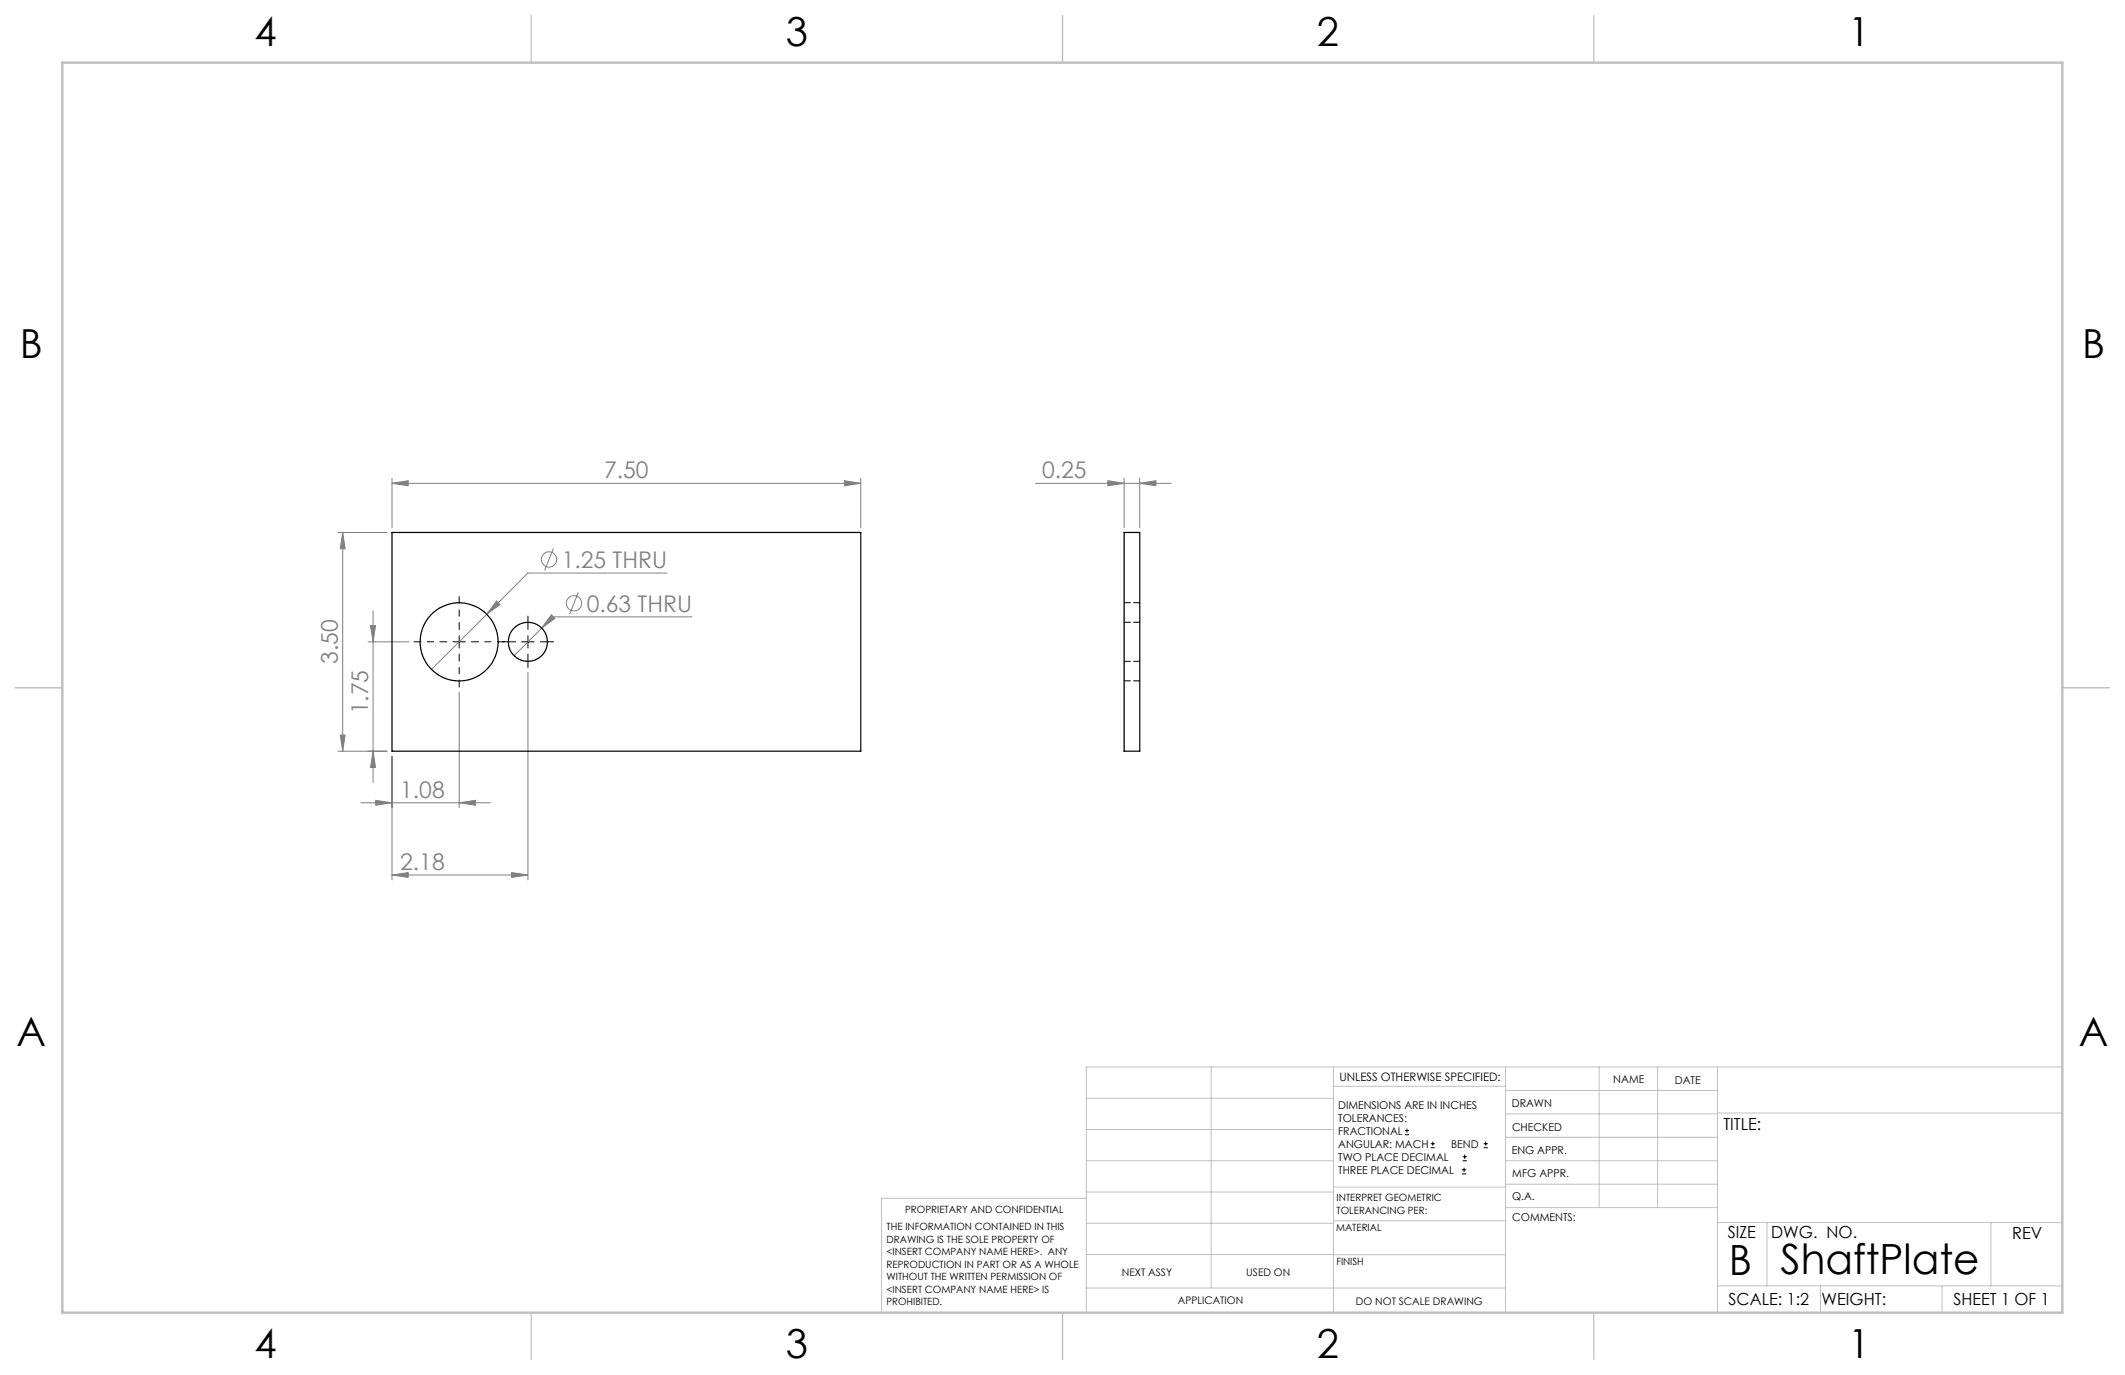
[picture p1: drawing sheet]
<svg xmlns="http://www.w3.org/2000/svg" width="432mm" height="279mm" viewBox="0 0 432 279" stroke-linecap="round" stroke-linejoin="round" font-family="sans-serif">
<g fill="none" stroke="#808080" stroke-width=".2">
<path d="M79.7 98.2l3.2-.5v1zM79.7 97.2v10M79.7 98.2h95.2M171.6 97.7l3.3 .5-3.3 .5zM174.9 97.2v10M210.4 98.2h27.5M225.1 97.7l3.3 .5-3.3 .5zM228.4 97.2v10M231.6 98.2l3.3-.5v1zM231.6 97.2v10M68.7 108.2h9.9M69.6 108.2v44.4"/>
<path d="M69.6 108.2l.5 3.3h-1zM112.5 111.4l-1.8 4.5M135.5 116.5h-28.3l-19.5 19.5M74.8 130.4h8.3M75.3 127.1h1l-.5 3.3zM75.8 124.1v34.9M100.9 122.1l.7 .7-2.7 2zM107.3 136.6v42.2M110.1 127.6l-5.6 5.6M112 124.9l.7 .8-2.6 1.9zM117.5 120.4l-1.8 4.4M140.6 125.3h-28.3l-2.2 2.3"/>
<path d="M68.7 152.6h9.9M69.1 149.4h1l-.5 3.2zM75.8 152.6l.5 3.4h-1zM79.7 153.7v25.1M93.3 140.6v23.5M73.3 163.1h26.4M76.3 162.6l3.4 .5-3.4 .5zM79.7 177.8l3.2-.5v1zM79.7 177.8h27.6M93.3 163.1l3.3-.5v1zM104 177.3l3.3 .5-3.3 .5z"/>
<circle cx="111.5" cy="113.7" r="1.56"/>
<circle cx="116.6" cy="122.6" r="1.55"/>
</g>
<g fill="none" stroke="#000" stroke-width=".2">
<path d="M92 130.4h2.5M93.3 129.2v2.5M106 130.4h2.5M107.3 129.2v2.5M285.5 230.6h.8M285.5 229.7h.8M285.9 229.3v.9M290.7 233.2h.8M290.7 232.4h.8M291.1 232v.8M297.1 238.5h.8M297.1 237.7h.8"/>
<path d="M297.2 235.9h.9M297.2 235.1h.9M297.5 237.3v.8M297.6 234.6v.9M301.5 233.2h.8M301.5 232.4h.8M301.9 232v.8"/>
</g>
<path d="M90.8 130.4h-6.7M93.3 127.9v-6.7M93.3 132.9v6.7M95.8 130.4h6.7" fill="none" stroke="#000" stroke-width=".2" stroke-dasharray="15.2 1.3 1.3 1.3" stroke-dashoffset="13.8"/>
<path d="M104.8 130.4h-2.7M107.3 127.9v-2.7M107.3 132.9v2.7M109.8 130.4h2.7" fill="none" stroke="#000" stroke-width=".2" stroke-dasharray="15.2 1.3 1.3 1.3"/>
<g fill="none" stroke="#c0c0c0" stroke-width=".2">
<path d="M246.1 216.8v44.9M271 216.8v49.9M305.9 216.8v49.9M324.9 216.8v28.6M336.8 216.8v28.6M349 216.8v49.9M419.1 216.8h-198.4v49.9M220.7 235.9h50.3M220.7 229.5h50.3M220.7 223.2h50.3M271 220.7h34.9M305.9 231.1h43.1"/>
<path d="M305.9 226.3h43.1M305.9 221.6h43.1M305.9 235.9h43.1M349 226.2h70.1M220.7 248.6h50.3M220.7 242.2h50.3M220.7 254.9h50.3M220.7 243.5h-41.6v23.2M271 255h34.9M271 248.1h35M271 241.2h35M305.9 240.6h43.1"/>
<path d="M306 245.4h43M349 248.4h70.1M359.1 248.4v12.9M404.6 248.4v12.9M220.7 261.7h85.2M349 261.3h70.1M369.9 261.3v5.4M394.6 261.3v5.4"/>
</g>
<path d="M108 3.2v9.5M215.9 3.2v9.5M323.8 3.2v9.5M3.1 139.7h9.6M419.1 139.7h9.5M108 266.7v9.6M215.9 266.7v9.6M323.8 266.7v9.6" fill="none" stroke="#c0c0c0" stroke-width=".25"/>
<path d="M12.7 12.7h406.4v254h-406.4z" fill="none" stroke="#c0c0c0" stroke-width=".5"/>
<g fill="#808080">
<path d="M171.6 97.7l3.3 .5-3.3 .5zM79.7 98.2l3.2-.5v1z"/>
<path d="M100.9 122.1l-2 2.7 2.7-2zM112 124.9l-1.9 2.7 2.6-1.9zM225.1 97.7l3.3 .5-3.3 .5zM231.6 98.2l3.3-.5v1z"/>
<path d="M93.3 163.1l3.3-.5v1zM76.3 162.6l3.4 .5-3.4 .5zM104 177.3l3.3 .5-3.3 .5zM79.7 177.8l3.2-.5v1z"/>
<path d="M69.6 108.2l.5 3.3h-1zM69.1 149.4h1l-.5 3.2zM75.3 127.1h1l-.5 3.3zM75.8 152.6l.5 3.4h-1z"/>
</g>
<g fill="none" stroke="#000" stroke-width=".25">
<path d="M79.7 108.2h95.2v44.4h-95.2zM228.4 108.2h3.2v44.4h-3.2z"/>
<circle cx="93.3" cy="130.4" r="7.9"/>
<circle cx="107.3" cy="130.4" r="4"/>
</g>
<path d="M228.4 134.4h3.2M228.4 138.3h3.2M231.6 126.4h-3.2M231.6 122.5h-3.2" fill="none" stroke="#000" stroke-width=".2" stroke-dasharray="1.3 .6"/>
<g font-size="8.5">
<text x="351.3" y="259">B</text>
<text x="361.8" y="258.9">ShaftPlate</text>
</g>
<g font-size="8.1">
<text x="51.7" y="9.3">4</text>
<text x="159.7" y="9.3">3</text>
<text x="267.6" y="9.3">2</text>
<text x="375.6" y="9.3">1</text>
<text x="4" y="72.8">B</text>
<text x="423.1" y="72.8">B</text>
<text x="3.3" y="212.5">A</text>
<text x="422.4" y="212.5">A</text>
<text x="51.7" y="276">4</text>
<text x="159.7" y="276">3</text>
<text x="267.6" y="276">2</text>
<text x="375.6" y="276">1</text>
</g>
<g font-size="4.7" fill="#808080">
<text x="122.8" y="97.2">7.50</text>
<text x="211.7" y="97.2">0.25</text>
<text x="114.1" y="115.4">1.25 THRU</text>
<text x="119.2" y="124.3">0.63 THRU</text>
<text x="68.6" y="134.9" transform="rotate(-90 68.6 134.9)">3.50</text>
<text x="74.8" y="145.2" transform="rotate(-90 74.8 145.2)">1.75</text>
<text x="81.3" y="162.1">1.08</text>
<text x="81.3" y="176.8">2.18</text>
</g>
<g font-size="3.4">
<text x="350.2" y="229.5">TITLE:</text>
<text x="351.1" y="251.6">SIZE</text>
<text x="359.9" y="251.6">DWG. NO.</text>
<text x="408.9" y="251.7">REV</text>
<text x="351.2" y="265.2">SCALE: 1:2</text>
<text x="370.1" y="265.3">WEIGHT:</text>
<text x="396.9" y="265.2">SHEET 1 OF 1</text>
</g>
<text font-size="2.4" x="272.2" y="219.7">UNLESS OTHERWISE SPECIFIED:</text>
<g font-size="2.2">
<text x="327.8" y="220.1">NAME</text>
<text x="340.3" y="220.2">DATE</text>
<text x="271.9" y="225.3">DIMENSIONS ARE IN INCHES</text>
<text x="271.9" y="227.9">TOLERANCES:</text>
<text x="307.2" y="224.9">DRAWN</text>
<text x="271.9" y="230.6">FRACTIONAL</text>
<text x="271.9" y="233.2">ANGULAR: MACH</text>
<text x="294.9" y="233.2">BEND</text>
<text x="307.3" y="229.8">CHECKED</text>
<text x="271.9" y="235.9">TWO PLACE DECIMAL</text>
<text x="271.9" y="238.5">THREE PLACE DECIMAL</text>
<text x="307.2" y="234.5">ENG APPR.</text>
<text x="307.3" y="239.2">MFG APPR.</text>
<text x="307.3" y="243.9">Q.A.</text>
<text x="307.3" y="248.1">COMMENTS:</text>
</g>
<g font-size="2.1">
<text x="227.9" y="259.2">NEXT ASSY</text>
<text x="253.3" y="259.2">USED ON</text>
<text x="239.3" y="265">APPLICATION</text>
<text x="275.5" y="265.1">DO NOT SCALE DRAWING</text>
</g>
<g font-size="2">
<text x="271.6" y="244.1">INTERPRET GEOMETRIC</text>
<text x="180.2" y="250">THE INFORMATION CONTAINED IN THIS</text>
<text x="183.9" y="246.4">PROPRIETARY AND CONFIDENTIAL</text>
<text x="271.5" y="250.2">MATERIAL</text>
<text x="271.6" y="246.6">TOLERANCING PER:</text>
<text x="180.2" y="252.5">DRAWING IS THE SOLE PROPERTY OF</text>
<text x="180.2" y="255.1">&lt;INSERT COMPANY NAME HERE&gt;. ANY</text>
<text x="180.2" y="257.6">REPRODUCTION IN PART OR AS A WHOLE</text>
<text x="271.5" y="257">FINISH</text>
<text x="180.2" y="260.1">WITHOUT THE WRITTEN PERMISSION OF</text>
<text x="180.2" y="262.6">&lt;INSERT COMPANY NAME HERE&gt; IS</text>
<text x="180.2" y="265.2">PROHIBITED.</text>
</g>
</svg>
